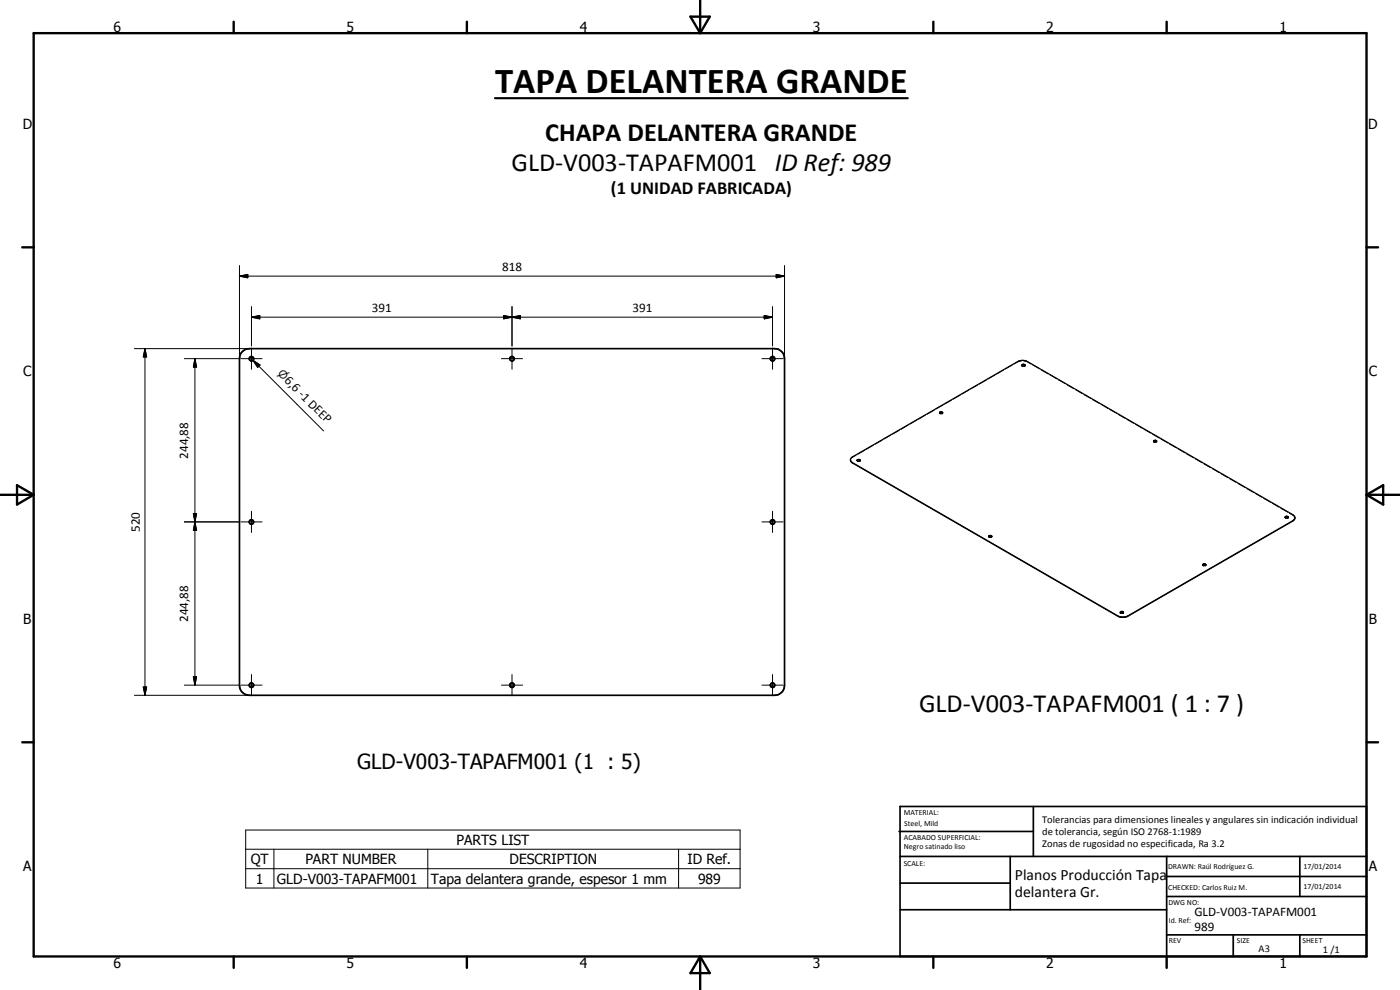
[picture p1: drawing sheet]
<svg xmlns="http://www.w3.org/2000/svg" width="420mm" height="297mm" viewBox="0 0 420 297" stroke-linecap="round" stroke-linejoin="round" font-family="sans-serif">
<g fill="none" stroke="#000" stroke-width=".51">
<path d="M72.7 105.5l1-.7 1.2-.2h157.5a3 3 0 0 1 3 3v98a2.96 2.96 0 0 1-3 3h-157.5a3 3 0 0 1-3-3v-98l.2-1.1zM269.8 249.5h40.3M270.1 242h140v45h-140zM270.1 257h140M303.2 257v16M310.1 242v15M350.1 257v30M390.1 257v12M270.1 265h33.1M270.1 273h80M350.1 269h60M350.1 263h60"/>
<path d="M350.1 280.5h60M370.1 280.5v6.5M390.1 280.5v6.5"/>
<circle cx="75.4" cy="107.6" r=".66"/>
<circle cx="153.7" cy="107.6" r=".66"/>
<circle cx="231.9" cy="107.6" r=".67"/>
<circle cx="75.5" cy="156.6" r=".66"/>
<circle cx="231.8" cy="156.6" r=".65"/>
<circle cx="75.4" cy="205.6" r=".66"/>
<circle cx="153.7" cy="205.6" r=".66"/>
<circle cx="231.9" cy="205.6" r=".67"/>
</g>
<g fill="none" stroke="#000" stroke-width=".35">
<path d="M306.7 109.6a.45 .45 0 0 1 .5-.3 .45 .45 0 0 1 .4 .3M306.7 109.6l.3 .2 .6-.2M306.7 109.6l.3-.2 .6 .2M255.2 137.9l.7-.8 49.5-28.6 1.8-.4 1.2 .4 79.6 45.9 .5 .5 .1 .6M255.2 137.9l.1 .5 .6 .5 79.6 46 .8 .3h1.3l.9-.3 49.5-28.6 .6-.8M255.2 137.9l.1 .4M255.3 138.3l.6 .5 79.6 46a3.3 3.3 0 0 0 3 0l49.5-28.6 .5-.5M257.2 138.2v-.2l.6-.2 .3 .4M257.2 138.2l.6 .2 .3-.2M257.2 138.2l.3-.2 .6 .2M282 123.9l.3-.2 .6 .2M282 123.7l.6-.1 .3 .3-.8 .2z"/>
<path d="M346.2 132.2h.8a.4 .4 0 0 1-.3 .4 .4 .4 0 0 1-.5-.4zM346.2 132.4l.3-.2 .6 .2M385.7 155l.4-.1 .5 .2a.45 .45 0 0 1-.4 .3 .45 .45 0 0 1-.5-.4zM385.7 155.2l.5-.2 .4 .2M388.6 155.4v.2M296.7 160.8l.6-.1 .3 .3-.7 .2zM296.7 161l.3-.2 .6 .2M361 169.4v.1M361 169.4l.6-.1 .3 .2M361.9 169.5a.49 .49 0 0 0-.5-.4 .49 .49 0 0 0-.4 .4M361.9 169.5l-.4 .2-.5-.2M337.1 183.7v.1"/>
<path d="M337.1 183.7l-.6-.1-.3 .2M337.1 183.6a.5 .5 0 0 0-.5-.2 .5 .5 0 0 0-.4 .4M337.1 183.6l-.3 .4-.6-.2"/>
</g>
<g fill="none" stroke="#000" stroke-width=".3">
<path d="M71.9 79.7v27.8M235.4 79.7v27.8M71.9 82.8l2.5-.5v1.1zM71.9 82.8h163.5M75.5 95.2l2.5-.5v1zM75.5 92v11.8M75.5 95.2h156.3M151.2 94.7l2.5 .5-2.5 .5zM151.2 94.7l5 1v-1l-5 1zM153.7 95.2l2.5-.5v1zM153.7 92v11.8M229.4 94.7l2.4 .5-2.4 .5z"/>
<path d="M231.8 92v11.8M232.9 82.3l2.5 .5-2.5 .6zM40.3 104.6h34.6M43.5 104.6l.5 2.5h-1zM43.5 104.6v104M55.3 107.6h16.3M58.5 107.6l.5 2.6h-1zM58.5 107.6v98M72.3 107.6h6.3M75.5 104.4v6.4M75.9 108.1l2.2 1.4-.8 .7zM75.9 108.1l21.2 21.2"/>
<path d="M150.5 107.6h6.3M153.7 104.4v6.4M228.7 107.6h6.3M231.8 104.4v6.4M288.2 118.5l-2.1 1.3M290.8 117l-2.1 1.2M293.4 115.5l-2.1 1.2M296 114l-2.1 1.2M298.6 112.5l-2.1 1.2M301.2 111l-2.1 1.2M303.8 109.5l-2.1 1.2M306.6 108.2l-1.2 .4-1.1 .6"/>
<path d="M306.7 109.6h.1M306.7 109.6l.2 .3M307.2 108.2l1.2 .4 1 .6M307.6 109.6h.1M307.6 109.6l-.2 .3M310 109.5l2 1.2M312.5 111l2.1 1.2M315.1 112.4l2 1.3M317.7 114l2 1.1M320.2 115.4l2.1 1.2M322.8 116.9l2 1.2M325.3 118.4l2.1 1.1"/>
<path d="M327.9 119.9l2.1 1.2M255.3 137.7l-.1 .3M256.9 136.6l-1.3 .8M257.2 138.1v.1M257.2 138.2l.3 .3M258.2 138.1l-.3 .4M259.5 135.1l-2 1.2M262.1 133.6l-2.1 1.2M264.7 132.1l-2 1.2M267.3 130.6l-2.1 1.1M269.9 129.1l-2 1.2M272.5 127.6l-2 1.2"/>
<path d="M275.2 126l-2.1 1.3M277.7 124.5l-2 1.3M280.4 123.1l-2.1 1.1M282 123.8l.2 .4M282.9 123.8l-.3 .4M283 121.5l-2.1 1.2M285.6 120.1l-2.1 1.1M330.5 121.3l2 1.3M333 122.9l2.1 1.1M335.6 124.3l2 1.2M338.2 125.8l2 1.2M340.8 127.3l2 1.2"/>
<path d="M343.3 128.8l2.1 1.2M345.9 130.3l2 1.1M346.2 132.3v.2M346.2 132.4l.2 .3M347.1 132.3l-.2 .4M348.4 131.7l2.1 1.2M351 133.2l2.1 1.2M353.6 134.7l2 1.2M356.1 136.2l2.1 1.2M358.7 137.7l2.1 1.2M361.3 139.1l2 1.2M55.3 156.6h16.3"/>
<path d="M58 154.1h1l-.5 2.5zM58.5 156.6l.5 2.5h-1zM72.3 156.6h6.3M75.5 153.4v6.4M228.7 156.6h6.3M231.8 153.4v6.4M363.9 140.6l2 1.2M366.4 142.1l2.1 1.2M369 143.6l2 1.2M371.5 145.1l2.1 1.2M374.1 146.6l2.1 1.1M376.7 148l2 1.2"/>
<path d="M379.3 149.5l2 1.2M381.8 151l2.1 1.2M384.4 152.5l2 1.2M385.7 155.2l.2 .3M386.6 155.2l-.2 .3M387 154l1.3 .8M388.5 155.1l.1 .3M296.7 160.9l.3 .4M297.6 161l-.2 .3M297.7 160.9v.1M361 169.4l.2 .4M361.9 169.4l-.3 .4"/>
<path d="M336.2 183.8h.1M336.2 183.7v.1M336.2 183.8l.3 .3M337.1 183.8l-.2 .3M337.2 183.8h.1M337.2 183.7v.1M40.3 208.6h34.6M43 206.1h1l-.5 2.5zM55.3 205.6h16.3M58 203.1h1l-.5 2.5zM72.3 205.6h6.3M75.5 202.4v6.3"/>
<path d="M150.5 205.6h6.3M153.7 202.4v6.3M228.7 205.6h6.3M231.8 202.4v6.3M73.7 249h148.4v17.4h-148.4zM73.7 254.8h148.4M82.2 254.8v11.6M128.4 254.8v11.6M203.7 254.8v11.6M73.7 260.6h148.4"/>
</g>
<g fill="none" stroke="#000" stroke-width=".71">
<path d="M10.1 9.9h400v277.1h-400zM70.1 6.5v3.4M140.1 6.5v3.4M207.2 5h5.8l-2.9 4.9zM210.1 0v9.9M280.1 6.5v3.4M350.1 6.5v3.4M6.7 74.2h3.4M410.1 74.2h3.5M.1 148.5h10M5.1 145.6l5 2.9-5 2.9zM410.1 148.5h10"/>
<path d="M410.1 148.5l5-2.9v5.8zM6.7 222.7h3.4M410.1 222.7h3.5M70.1 287v3.4M140.1 287v3.4M210.1 287v10M210.1 287l2.9 5h-5.8zM280.1 287v3.4M350.1 287v3.4"/>
</g>
<path d="M148.5 29.5h123.9" fill="none" stroke="#000" stroke-width=".63"/>
<g fill="#000">
<path d="M71.9 82.8l2.5-.5v1.1zM75.5 95.2l2.5-.5v1zM151.2 94.7l2.5 .5-2.5 .5zM153.7 95.2l2.5-.5v1zM229.4 94.7l2.4 .5-2.4 .5zM232.9 82.3l2.5 .5-2.5 .6zM43.5 104.6l.5 2.5h-1zM58.5 107.6l.5 2.6h-1zM75.9 108.1l2.2 1.4-.8 .7zM58 154.1h1l-.5 2.5zM58.5 156.6l.5 2.5h-1zM43 206.1h1l-.5 2.5z"/>
<path d="M58 203.1h1l-.5 2.5z"/>
</g>
<text font-size="11" x="148.6" y="27.9">TAPA DELANTERA GRANDE</text>
<g font-size="7.9">
<text x="163.6" y="42.2">CHAPA DELANTERA GRANDE</text>
<text x="153.5" y="51.2">GLD-V003-TAPAFM001 ID Ref: 989</text>
<text x="275.8" y="213.6">GLD-V003-TAPAFM001 ( 1 : 7 )</text>
</g>
<text font-size="6.3" x="107.2" y="230.8">GLD-V003-TAPAFM001 (1 : 5)</text>
<text font-size="5.5" x="183.3" y="58.2">(1 UNIDAD FABRICADA)</text>
<g font-size="4.7">
<text x="304.6" y="263.9">Planos Producción Tapa</text>
<text x="304.6" y="269.3">delantera Gr.</text>
</g>
<g font-size="4.2">
<text x="34" y="9.6">6</text>
<text x="104" y="9.6">5</text>
<text x="174" y="9.6">4</text>
<text x="244" y="9.6">3</text>
<text x="314" y="9.6">2</text>
<text x="384" y="9.6">1</text>
<text x="6.8" y="38.7">D</text>
<text x="410.6" y="38.7">D</text>
<text x="7" y="112.9">C</text>
<text x="410.8" y="112.9">C</text>
<text x="7" y="187.1">B</text>
<text x="410.8" y="187.1">B</text>
<text x="137" y="253.5">PARTS LIST</text>
<text x="7" y="261.4">A</text>
<text x="75.3" y="259.3">QT</text>
<text x="91.6" y="259.2">PART NUMBER</text>
<text x="152.9" y="259.3">DESCRIPTION</text>
<text x="206.4" y="259.3">ID Ref.</text>
<text x="410.8" y="261.4">A</text>
<text x="76.8" y="265.1">1</text>
<text x="83.1" y="265.1">GLD-V003-TAPAFM001</text>
<text x="129.3" y="265.1">Tapa delantera grande, espesor 1 mm</text>
<text x="209.5" y="265.1">989</text>
<text x="34" y="290.4">6</text>
<text x="104" y="290.4">5</text>
<text x="174" y="290.4">4</text>
<text x="244" y="290.4">3</text>
<text x="314" y="290.4">2</text>
<text x="384" y="290.4">1</text>
</g>
<g font-size="3.9">
<text x="150.7" y="81.3">818</text>
<text x="111.6" y="93.6">391</text>
<text x="189.8" y="93.6">391</text>
<text x="85.2" y="114.3" transform="rotate(45 85.2 114.3)">6,6 -1 DEEP</text>
<text x="56.5" y="137.6" transform="rotate(-90 56.5 137.6)">244,88</text>
<text x="42" y="159.6" transform="rotate(-90 42 159.6)">520</text>
<text x="56.5" y="186.6" transform="rotate(-90 56.5 186.6)">244,88</text>
<text x="358.5" y="275">GLD-V003-TAPAFM001</text>
<text x="358.5" y="279.4">989</text>
</g>
<text font-size="3.3" x="83.2" y="112.4" transform="rotate(45 83.2 112.4)">n</text>
<g font-size="3.1">
<text x="312.7" y="246.8">Tolerancias para dimensiones lineales y angulares sin indicación individual</text>
<text x="312.7" y="250.4">de tolerancia, según ISO 2768-1:1989</text>
<text x="312.7" y="254">Zonas de rugosidad no especificada, Ra 3.2</text>
<text x="377.7" y="285.6">A3</text>
<text x="397" y="285.9">1 /1</text>
</g>
<g font-size="2.4">
<text x="271.2" y="244.4">MATERIAL:</text>
<text x="271.3" y="252">ACABADO SUPERFICIAL:</text>
<text x="271.4" y="247.9">Steel, Mild</text>
<text x="271.3" y="254.6">Negro satinado liso</text>
<text x="271.2" y="259.7">SCALE:</text>
<text x="350.6" y="260.8">DRAWN: Raúl Rodríguez G.</text>
<text x="391.2" y="260.6">17/01/2014</text>
<text x="350.6" y="267">CHECKED: Carlos Ruiz M.</text>
<text x="391.2" y="266.7">17/01/2014</text>
<text x="350.6" y="271.4">DWG NO:</text>
<text x="350.8" y="276.9">Id. Ref:</text>
<text x="350.8" y="282.8">REV</text>
<text x="371.2" y="282.9">SIZE</text>
<text x="390.9" y="282.9">SHEET</text>
</g>
</svg>
